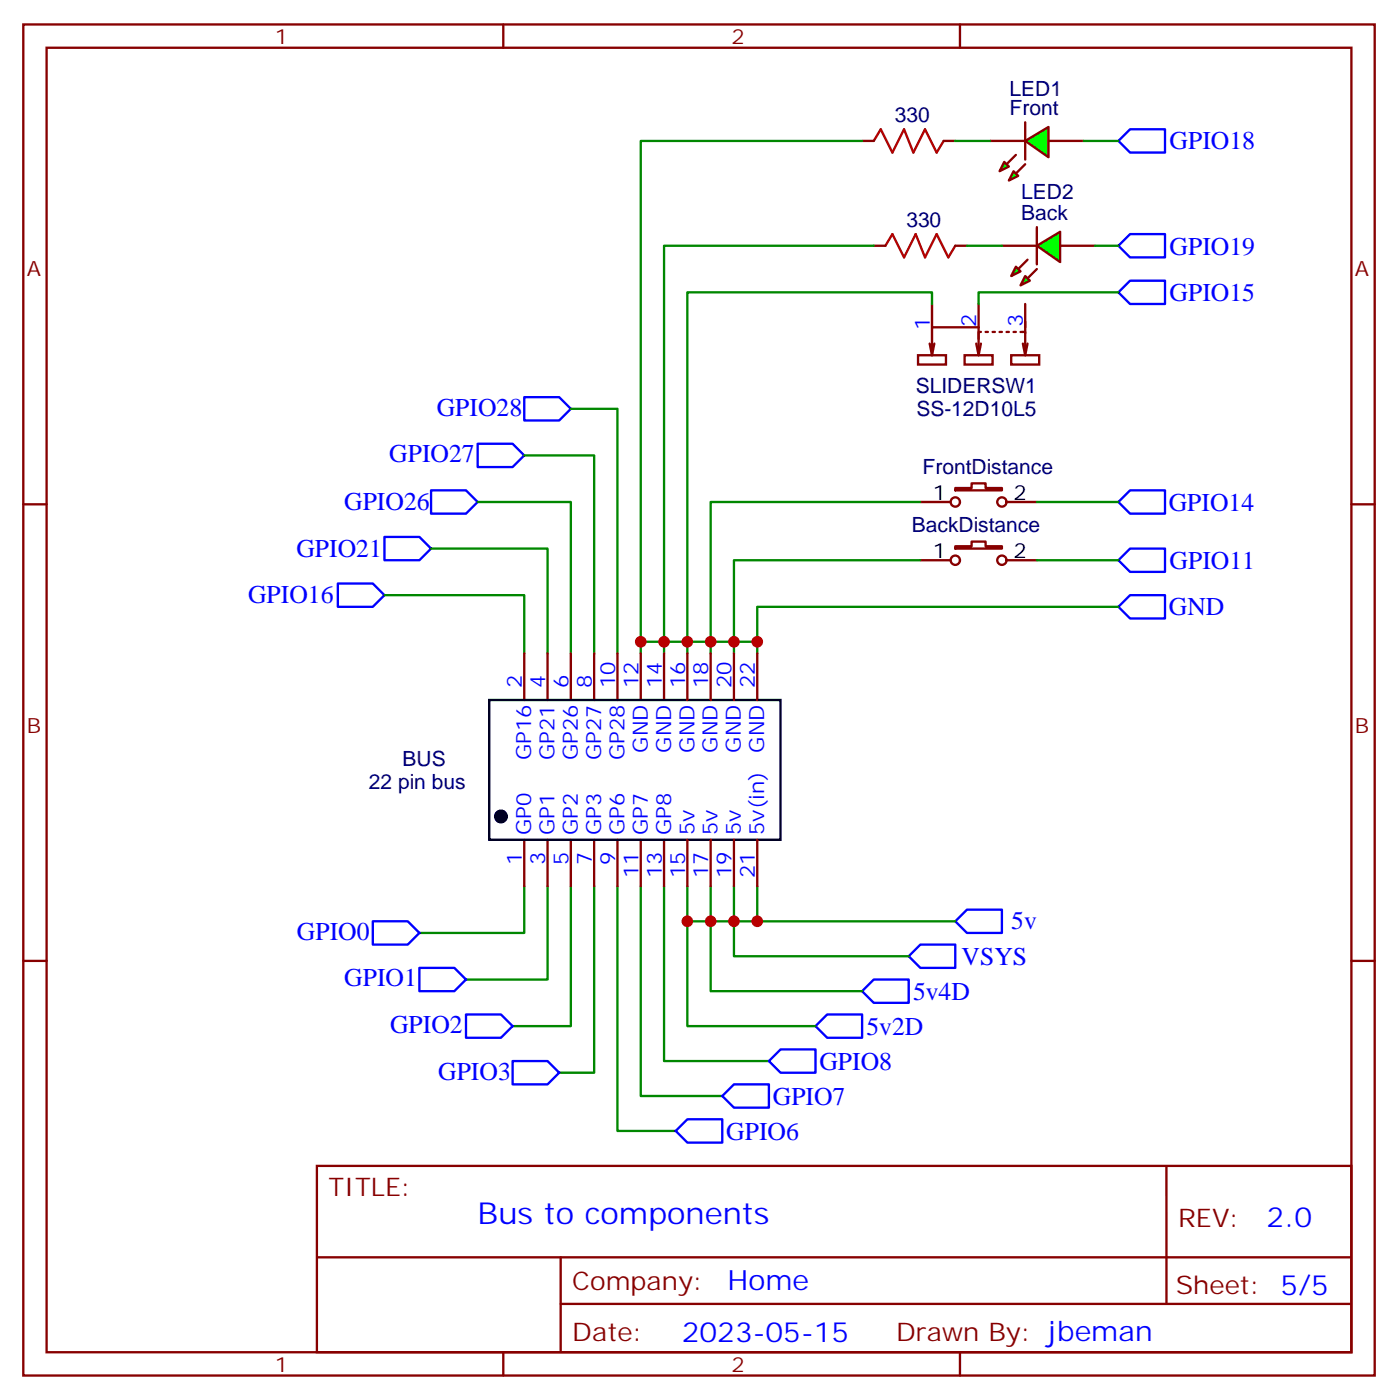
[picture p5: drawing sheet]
<svg xmlns="http://www.w3.org/2000/svg" width="212mm" height="212mm" viewBox="0 0 212 212" stroke-linecap="round" stroke-linejoin="round" font-family="sans-serif">
<g fill="none" stroke="#870000" stroke-width=".35">
<path d="M3.5 3.7h204.6v204.6h-204.6zM7.1 7.2h197.5v197.6h-197.5zM76.2 3.7v3.5M145.3 3.7v3.5M149.9 21.3h5.3M158.7 21.3h5.3M3.5 76.4h3.6M204.6 76.4h3.5M3.5 145.5h3.6M204.6 145.5h3.5M48 176.6h156.6v28.2h-156.6zM176.6 176.6v20.9"/>
<path d="M48 190.4h156.5M84.9 197.5h119.6M84.9 190.4v14.1M76.2 204.8v3.5M145.3 204.8v3.5"/>
</g>
<g fill="none" stroke="#00f" stroke-width=".35">
<path d="M169.3 44.3l1.8-1.8h5.3v3.5h-5.3zM65.3 74.3h5.3l1.7 1.7-1.7 1.8h-5.3zM72.3 67.2h5.3l1.8 1.8-1.8 1.7h-5.3zM79.4 60.1h5.3l1.7 1.8-1.7 1.8h-5.3zM51.2 88.4h5.2l1.8 1.7-1.8 1.8h-5.2zM58.2 81.3h5.3l1.8 1.8-1.8 1.7h-5.3zM56.4 139.5h5.3l1.8 1.8-1.8 1.8h-5.3zM146.4 137.8h5.3v3.5h-5.3l-1.8-1.8zM63.5 146.6h5.3l1.8 1.7-1.8 1.8h-5.3zM70.6 153.6h5.2l1.8 1.8-1.8 1.8h-5.2zM77.6 160.7h5.3l1.8 1.8-1.8 1.7h-5.3zM102.3 171.3l1.8-1.8h5.3v3.5h-5.3z"/>
<path d="M109.4 166l1.7-1.8h5.3v3.5h-5.3zM116.4 160.7l1.8-1.8h5.3v3.6h-5.3z"/>
</g>
<path d="M79.4 134.2v7.1h-15.9M82.9 134.2v14.1h-12.3M86.4 134.2v21.2h-8.8M90 134.2v28.3h-5.3M93.5 134.2v37.1h8.8M97 134.2v31.8h12.4M100.5 134.2v26.5h15.9" fill="none" stroke="#008700" stroke-width=".35"/>
<g fill="#0f0" stroke="#870000" stroke-width=".35">
<path d="M152 24.5l.8 .7-1.5 .7z"/>
<path d="M153.5 25.9l.7 .7-1.4 .7z"/>
</g>
<g fill="#870000" stroke="#870000" stroke-width=".35">
<path d="M153.8 23.5l-1.4 1.4z"/>
<path d="M155.2 24.9l-1.4 1.4z"/>
</g>
<path d="M155.2 18.5v5.7z" fill="#f00" stroke="#870000" stroke-width=".35"/>
<path d="M155.2 21.3l3.5-2.1v4.6z" fill="#0f0" stroke="#870000" stroke-width=".35"/>
<path d="M132.3 21.3l1-1.7 1.8 3.5 1.8-3.5 1.4 3.5 1.8-3.5 1.7 3.5 1.1-1.8" fill="none" stroke="#a10000" stroke-width=".35"/>
<path d="M130.5 21.3h1.8M142.9 21.3h1.7M151.7 37.2h5.3M160.5 37.2h5.3" fill="none" stroke="#870000" stroke-width=".35"/>
<path d="M144.6 21.3h5.3M164 21.3h5.3" fill="none" stroke="#008700" stroke-width=".35"/>
<path d="M169.3 21.3l1.8-1.7h5.3v3.5h-5.3z" fill="none" stroke="#00f" stroke-width=".35"/>
<g fill="#0f0" stroke="#870000" stroke-width=".35">
<path d="M153.8 40.4l.7 .7-1.4 .7z"/>
<path d="M155.2 41.8l.7 .7-1.4 .7z"/>
</g>
<g fill="#870000" stroke="#870000" stroke-width=".35">
<path d="M154.2 40.7l1.4-1.4z"/>
<path d="M157 40.7l-1.4 1.5z"/>
</g>
<path d="M157 34.4v5.6z" fill="#f00" stroke="#870000" stroke-width=".35"/>
<path d="M157 37.2l3.5-2.1v4.6z" fill="#0f0" stroke="#870000" stroke-width=".35"/>
<path d="M134.1 37.2l1-1.7 1.8 3.5 1.7-3.5 1.5 3.5 1.7-3.5 1.8 3.5 1-1.8" fill="none" stroke="#a10000" stroke-width=".35"/>
<g fill="none" stroke="#870000" stroke-width=".35">
<path d="M132.3 37.2h1.8M144.6 37.2h1.8M139 53.8h4.2v1.4h-4.2zM140.8 52l.3 1.8M141.1 46v3.6M141.5 52l-.4 1.8M146 53.8h4.3v1.4h-4.3zM147.8 52l.4 1.8 .3-1.8M148.2 49.6h-7.1v4.2M148.2 46v5.3M148.5 50.3h-.3v2.8M149.2 50.3h.4"/>
<path d="M150.3 50.3h.3M151.3 50.3h.4M152.4 50.3h.4M153.1 53.8h4.2v1.4h-4.2zM153.5 50.3h.3M154.5 50.3h.7v2.8M154.9 52l.3 1.8 .4-1.8M155.2 46v4.4M139.3 76h4.6M144.6 73.9h2.5v-.7h2.1v.7h2.5v.4h-7.1zM152.4 76h4.6M79.4 99v7"/>
<path d="M82.9 99v7M86.4 99v7M90 99v7M93.5 99v7M97 99v7M100.5 99v7M104.1 99v7M107.6 99v7M111.1 99v7M114.7 99v7M139.3 84.8h4.6M144.6 82.7h2.5v-.7h2.1v.7h2.5v.4h-7.1z"/>
<path d="M152.4 84.8h4.6M79.4 127.2v7M82.9 127.2v7M86.4 127.2v7M90 127.2v7M93.5 127.2v7M97 127.2v7M100.5 127.2v7M104.1 127.2v7M107.6 127.2v7M111.1 127.2v7M114.7 127.2v7"/>
<circle cx="144.6" cy="76" r=".71"/>
<circle cx="151.7" cy="76" r=".71"/>
<circle cx="144.6" cy="84.8" r=".71"/>
<circle cx="151.7" cy="84.8" r=".71"/>
</g>
<path d="M169.3 37.2l1.8-1.7h5.3v3.5h-5.3zM171.1 74.3h5.3v3.5h-5.3l-1.8-1.8zM169.3 84.8l1.8-1.7h5.3v3.5h-5.3zM169.3 91.9l1.8-1.8h5.3v3.6h-5.3zM123.5 155.4l1.7-1.8h5.3v3.6h-5.3zM130.5 150.1l1.8-1.8h5.3v3.6h-5.3zM137.6 144.8l1.7-1.7h5.3v3.5h-5.3z" fill="none" stroke="#00f" stroke-width=".35"/>
<g fill="none" stroke="#008700" stroke-width=".35">
<path d="M130.5 21.3h-33.5v77.7M132.3 37.2h-31.8v61.8M146.4 37.2h5.3M165.8 37.2h3.5M141.1 46v-1.7h-37v54.7M169.3 44.3h-21.1v1.7M72.3 76h14.1v23M79.4 69h10.6v30M86.4 61.9h7.1v37.1M139.3 76h-31.7v23M157 76h12.3M58.2 90.1h21.2v8.9"/>
<path d="M65.3 83.1h17.6v15.9M97 97.2h17.7M139.3 84.8h-28.2v14.2M157 84.8h12.3M169.3 91.9h-54.6v7.1M104.1 134.2v21.2h19.4M104.1 139.5h10.6M107.6 134.2v15.9h22.9M111.1 134.2v10.6h26.5M114.7 134.2v5.3h29.9"/>
</g>
<circle cx="75.8" cy="123.6" r=".88" fill="#000" stroke="#000" stroke-width=".35"/>
<path d="M74.1 106h44.1v21.2h-44.1z" fill="none" stroke="#000" stroke-width=".35"/>
<g fill="#c00">
<circle cx="100.5" cy="97.2" r=".88"/>
<circle cx="104.1" cy="97.2" r=".88"/>
<circle cx="107.6" cy="97.2" r=".88"/>
<circle cx="111.1" cy="97.2" r=".88"/>
<circle cx="114.7" cy="97.2" r=".88"/>
<circle cx="97" cy="97.2" r=".88"/>
<circle cx="114.7" cy="139.5" r=".88"/>
<circle cx="111.1" cy="139.5" r=".88"/>
<circle cx="107.6" cy="139.5" r=".88"/>
<circle cx="104.1" cy="139.5" r=".88"/>
</g>
<text font-size="4.6" fill="#00f" x="72.3" y="185.4">Bus to components</text>
<g font-size="4.2" fill="#00f">
<text x="191.8" y="185.8">2.0</text>
<text x="110.2" y="195.4">Home</text>
<text x="103.2" y="203.2">2023-05-15</text>
</g>
<g font-size="3.9" fill="#00f">
<text x="177.1" y="22.6">GPIO18</text>
<text x="177.1" y="38.6">GPIO19</text>
<text x="177.1" y="45.6">GPIO15</text>
<text x="66.1" y="63">GPIO28</text>
<text x="58.9" y="70">GPIO27</text>
<text x="52.1" y="77.2">GPIO26</text>
<text x="177" y="77.3">GPIO14</text>
<text x="44.9" y="84.4">GPIO21</text>
<text x="177.1" y="86.2">GPIO11</text>
<text x="37.6" y="91.4">GPIO16</text>
<text x="177" y="93.2">GND</text>
<text x="45" y="142.3">GPIO0</text>
<text x="153.1" y="140.7">5v</text>
<text x="52.1" y="149.3">GPIO1</text>
<text x="145.6" y="146.1">VSYS</text>
<text x="138.2" y="151.4">5v4D</text>
<text x="59.1" y="156.4">GPIO2</text>
<text x="131.2" y="156.7">5v2D</text>
<text x="66.4" y="163.5">GPIO3</text>
<text x="117" y="167.4">GPIO7</text>
<text x="124.1" y="162.1">GPIO8</text>
<text x="110" y="172.7">GPIO6</text>
</g>
<g font-size="3.9" fill="#800">
<text x="49.7" y="181.2">TITLE:</text>
<text x="178.4" y="185.8">REV:</text>
<text x="86.6" y="195.4">Company:</text>
<text x="178" y="196">Sheet: 5/5</text>
<text x="86.6" y="203">Date:</text>
<text x="135.7" y="203.1">Drawn By: jbeman</text>
</g>
<g font-size="3.2" fill="#800">
<text x="41.6" y="6.7">1</text>
<text x="110.8" y="6.7">2</text>
<text x="4.1" y="41.8">A</text>
<text x="205.1" y="41.8">A</text>
<text x="4.1" y="110.9">B</text>
<text x="205.1" y="110.9">B</text>
<text x="41.6" y="207.8">1</text>
<text x="110.8" y="207.8">2</text>
</g>
<g font-size="3.2" fill="#000080">
<text x="152.9" y="17.5">Front</text>
<text x="152.9" y="14.5">LED1</text>
<text x="135.5" y="18.5">330</text>
<text x="137.2" y="34.4">330</text>
<text x="154.6" y="33.3">Back</text>
<text x="154.6" y="30.1">LED2</text>
<text x="138.7" y="59.5">SLIDERSW1</text>
<text x="138.7" y="63">SS-12D10L5</text>
<text x="139.7" y="71.8">FrontDistance</text>
<text x="138.1" y="80.6">BackDistance</text>
<text x="55.8" y="119.5">22 pin bus</text>
<text x="61" y="116">BUS</text>
</g>
<g font-size="3.2" fill="#00f">
<text x="140.8" y="49.9" transform="rotate(-90 140.8 49.9)">1</text>
<text x="147.8" y="49.6" transform="rotate(-90 147.8 49.6)">2</text>
<text x="154.9" y="49.6" transform="rotate(-90 154.9 49.6)">3</text>
<text x="79" y="104.2" transform="rotate(-90 79 104.2)">2</text>
<text x="82.5" y="104.2" transform="rotate(-90 82.5 104.2)">4</text>
<text x="86.1" y="104.2" transform="rotate(-90 86.1 104.2)">6</text>
<text x="89.6" y="104.2" transform="rotate(-90 89.6 104.2)">8</text>
<text x="93.1" y="104.2" transform="rotate(-90 93.1 104.2)">10</text>
<text x="96.7" y="104.2" transform="rotate(-90 96.7 104.2)">12</text>
<text x="100.2" y="104.2" transform="rotate(-90 100.2 104.2)">14</text>
<text x="103.7" y="104.2" transform="rotate(-90 103.7 104.2)">16</text>
<text x="107.2" y="104.2" transform="rotate(-90 107.2 104.2)">18</text>
<text x="110.8" y="104.2" transform="rotate(-90 110.8 104.2)">20</text>
<text x="114.3" y="104.2" transform="rotate(-90 114.3 104.2)">22</text>
<text x="98.1" y="114" transform="rotate(-90 98.1 114)">GND</text>
<text x="101.6" y="114" transform="rotate(-90 101.6 114)">GND</text>
<text x="105.1" y="114" transform="rotate(-90 105.1 114)">GND</text>
<text x="108.7" y="114" transform="rotate(-90 108.7 114)">GND</text>
<text x="112.2" y="114" transform="rotate(-90 112.2 114)">GND</text>
<text x="115.7" y="114" transform="rotate(-90 115.7 114)">GND</text>
<text x="80.4" y="115.1" transform="rotate(-90 80.4 115.1)">GP16</text>
<text x="84" y="115.1" transform="rotate(-90 84 115.1)">GP21</text>
<text x="87.5" y="115.1" transform="rotate(-90 87.5 115.1)">GP26</text>
<text x="91" y="115.1" transform="rotate(-90 91 115.1)">GP27</text>
<text x="94.5" y="115.1" transform="rotate(-90 94.5 115.1)">GP28</text>
<text x="79" y="131" transform="rotate(-90 79 131)">1</text>
<text x="80.4" y="126.5" transform="rotate(-90 80.4 126.5)">GP0</text>
<text x="82.5" y="131" transform="rotate(-90 82.5 131)">3</text>
<text x="84" y="126.5" transform="rotate(-90 84 126.5)">GP1</text>
<text x="86.1" y="131" transform="rotate(-90 86.1 131)">5</text>
<text x="87.5" y="126.5" transform="rotate(-90 87.5 126.5)">GP2</text>
<text x="89.6" y="131" transform="rotate(-90 89.6 131)">7</text>
<text x="91" y="126.5" transform="rotate(-90 91 126.5)">GP3</text>
<text x="93.1" y="131" transform="rotate(-90 93.1 131)">9</text>
<text x="94.5" y="126.5" transform="rotate(-90 94.5 126.5)">GP6</text>
<text x="98.1" y="126.5" transform="rotate(-90 98.1 126.5)">GP7</text>
<text x="101.6" y="126.5" transform="rotate(-90 101.6 126.5)">GP8</text>
<text x="105.1" y="126.5" transform="rotate(-90 105.1 126.5)">5v</text>
<text x="108.7" y="126.5" transform="rotate(-90 108.7 126.5)">5v</text>
<text x="112.2" y="126.5" transform="rotate(-90 112.2 126.5)">5v</text>
<text x="115.7" y="126.5" transform="rotate(-90 115.7 126.5)">5v(in)</text>
<text x="96.7" y="133" transform="rotate(-90 96.7 133)">11</text>
<text x="100.2" y="133" transform="rotate(-90 100.2 133)">13</text>
<text x="103.7" y="133" transform="rotate(-90 103.7 133)">15</text>
<text x="107.2" y="133" transform="rotate(-90 107.2 133)">17</text>
<text x="110.8" y="133" transform="rotate(-90 110.8 133)">19</text>
<text x="114.3" y="133" transform="rotate(-90 114.3 133)">21</text>
</g>
<g font-size="3.2">
<text x="141.2" y="75.7">1</text>
<text x="153.5" y="75.7">2</text>
<text x="141.2" y="84.5">1</text>
<text x="153.5" y="84.5">2</text>
</g>
</svg>
